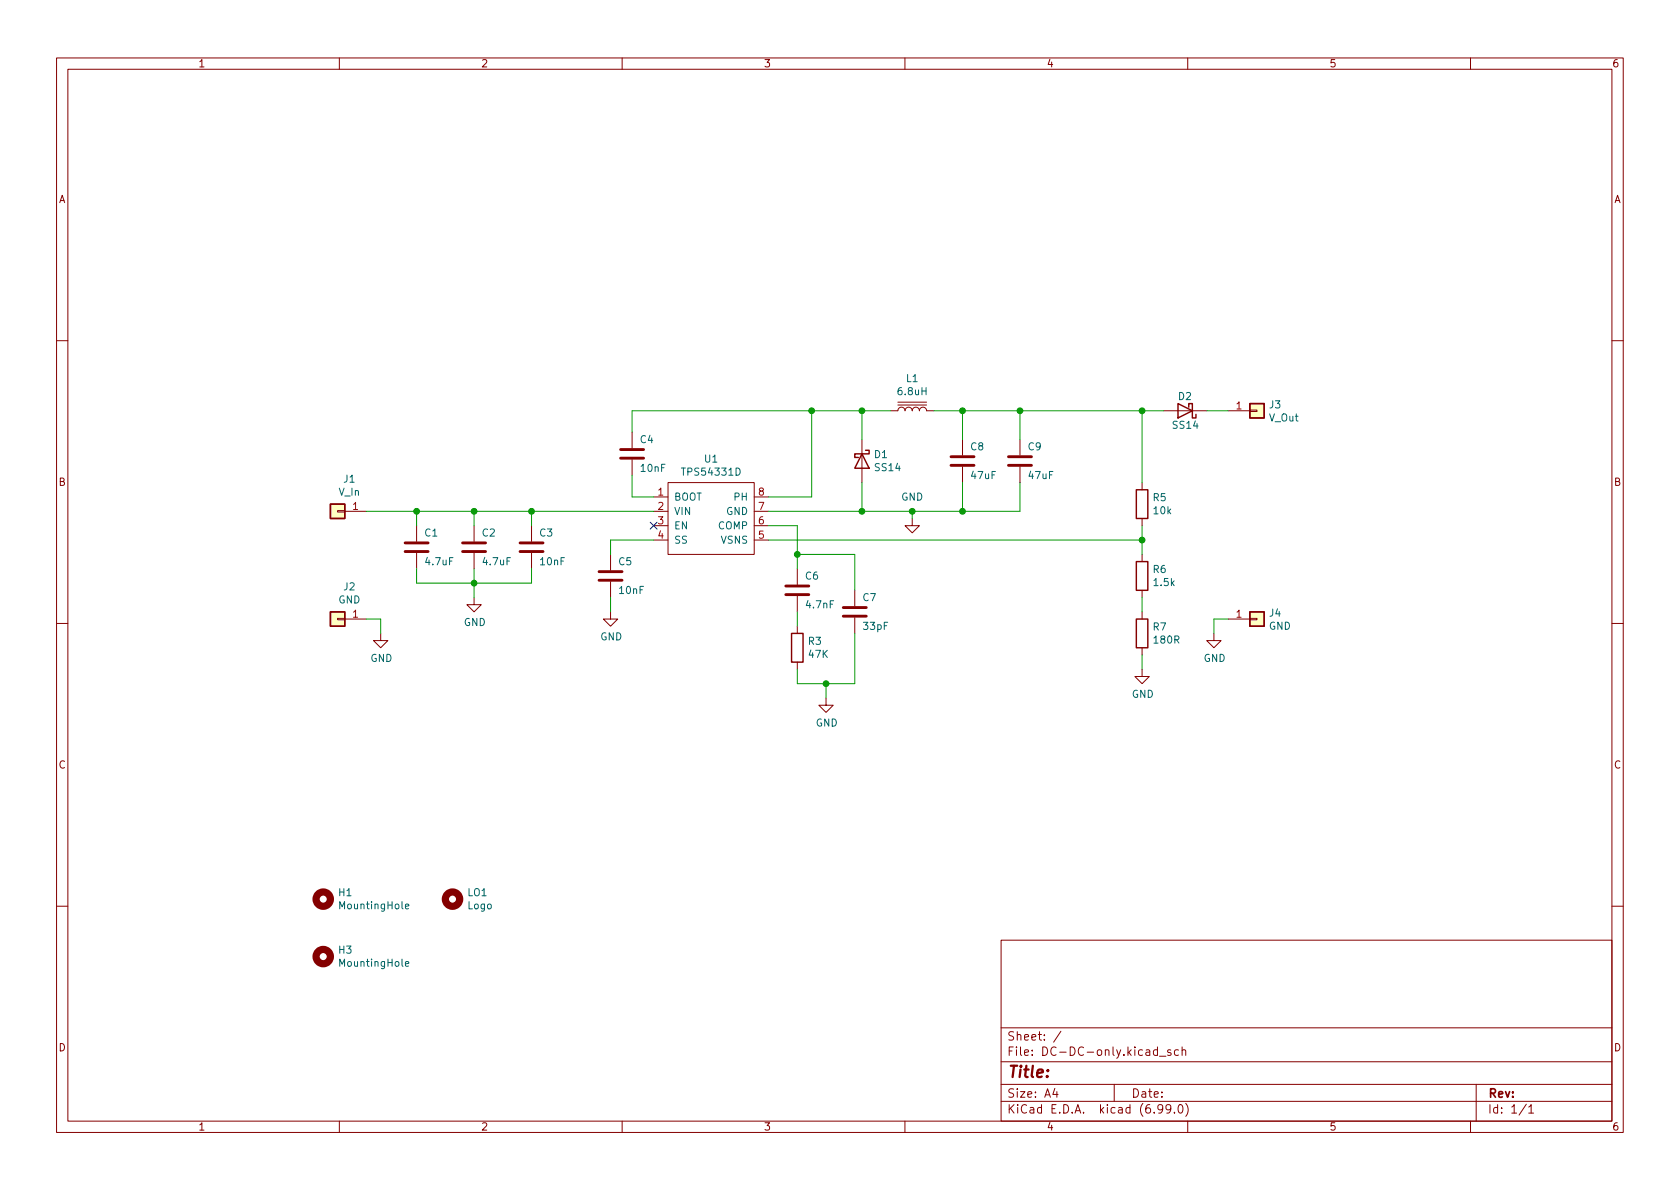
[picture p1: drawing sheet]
<svg xmlns="http://www.w3.org/2000/svg" width="297mm" height="210mm" viewBox="0 0 297 210" stroke-linecap="round" stroke-linejoin="round" font-family="sans-serif">
<g fill="none" stroke="#840000" stroke-width=".18">
<path d="M10 10.2h277v190.1h-277zM12 12.2h273v186.1h-273zM60 10.2v2M110 10.2v2M160 10.2v2M210 10.2v2M260 10.2v2M10 60.2h2M111.8 76.4v2.8M152.4 77.7v7.6M157.5 72.6h1.2a.64 .64 0 0 1 .7-.6 .64 .64 0 0 1 .6 .6 .64 .64 0 0 1 .7-.6 .64 .64 0 0 1 .6 .6 .64 .64 0 0 1 .6-.6 .64 .64 0 0 1 .7 .6 .64 .64 0 0 1 .6-.6 .64 .64 0 0 1 .6 .6h1.3M158.7 71.6h5.1"/>
<path d="M158.7 71.1h5.1M170.2 77.7v2.8M180.3 77.7v2.8M205.7 72.6h7.7M217.2 72.6h3.8M221 72.5h1.2v.3h-1.2zM285 60.2h2M59.7 90.3h1.3v.2h-1.3zM61 90.4h3.8M73.7 93v2.8M73.7 97.8v2.8M83.8 93v2.8"/>
<path d="M83.8 97.8v2.8M94 93v2.8M94 97.8v2.8M107.9 98v2.8M111.8 81.3v2.8M115.6 87.9h2.5M115.6 90.4h2.5M115.6 93h2.5M115.6 95.5h2.5M118.1 85.3h15.2v12.7h-15.2zM133.3 87.9h2.6M133.3 90.4h2.6"/>
<path d="M133.3 93h2.6M133.3 95.5h2.6M161.3 91.7v1.3h1.3l-1.3 1.2-1.3-1.2h1.3M170.2 82.5v2.8M180.3 82.5v2.8M201.9 85.3v1.3M201.9 91.7v1.3M201.9 98v1.3M10 110.2h2M59.7 109.3h1.3v.3h-1.3zM61 109.5h3.8M67.3 112v1.3h1.3l-1.3 1.2-1.3-1.2h1.3"/>
<path d="M83.8 105.7v1.2h1.3l-1.3 1.3-1.3-1.3h1.3M107.9 108.2v1.3h1.3l-1.3 1.2-1.2-1.2h1.2M107.9 102.9v2.8M141 100.6v2.8M141 105.4v2.8M141 110.7v1.3M141 117.1v1.3M151.1 104.4v2.8M151.1 109.2v2.8M201.9 118.4v1.2h1.3l-1.3 1.3-1.2-1.3h1.2M201.9 104.4v1.3M201.9 108.2v1.3"/>
<path d="M201.9 114.5v1.3M214.6 112v1.3h1.3l-1.3 1.2-1.2-1.2h1.2M217.2 109.5h3.8M221 109.3h1.2v.3h-1.2zM285 110.2h2M146 123.4v1.3h1.3l-1.3 1.3-1.2-1.3h1.2M10 160.2h2M177 166.3h108v32h-108zM285 160.2h2M60 198.3v2M110 198.3v2M160 198.3v2"/>
<path d="M177 194.8h108M177 191.8h108M177 187.8h108M177 181.8h108M186.5 192.5l-.4 1h1M186.9 193v1M187.6 182.4l-1.3 1.9M197 191.8v3M204.6 185.7l-.4-.1-.3 .3v.4l.2 .3h.5M204.6 185.1v1.5M205 186.8h1.1M205.6 196l-.3 .3h-.3l-.3-.3 .2-.6 .4-.1 .2 .2a.99 .99 0 0 1-.4 1.3h-.2"/>
<path d="M207 196l-.3 .3h-.3l-.3-.3 .2-.6 .4-.1 .2 .2a.99 .99 0 0 1-.3 1.3h-.3M207 185.7l-.4-.1-.2 .2 .1 .3 .5 .1v.4h-.6M207.6 196.7v.1M208.4 185.7l-.5-.1-.3 .3v.4l.2 .3h.6M208.5 195.4l.1-.1a.81 .81 0 0 1 .6 .7 .81 .81 0 0 1-.3 .8h-.1a.81 .81 0 0 1-.6-.6 .81 .81 0 0 1 .3-.8zM209 185.8l.2-.2 .4 .1v.9M209 185.1v1.5M209.6 195.1a1.72 1.72 0 0 1 0 2.3M210 198.3v2M260 198.3v2M261 191.8v6.5M269.9 195.3l-1.3 1.9"/>
<path d="M270.3 195.8l.4-.5v1.5M270.3 196.8h.9"/>
</g>
<g fill="none" stroke="#840000" stroke-width="1.3">
<circle cx="57.1" cy="159" r="1.27"/>
<circle cx="80" cy="159" r="1.27"/>
<circle cx="57.1" cy="169.2" r="1.27"/>
</g>
<path d="M71.7 170.5l.6-.2-.1-.2-.3-.1-.2 .2v.6h.5M71.7 160.3l.6-.1-.1-.3h-.3l-.2 .2v.6h.5" fill="none" stroke="#006464" stroke-width=".18"/>
<path d="M153 79.6h.7v.7h-2.6v.6h.7M208.3 71.4l2.5 1.2-2.5 1.3zM210.2 72v-.6h.6v2.5h.7v-.6M221 71.4h2.5v2.5h-2.5zM58.4 89.1h2.6v2.6h-2.6zM152.4 80.3l1.3 2.5h-2.6zM200.9 86.6h2v5.1h-2zM200.9 99.3h2v5.1h-2zM58.4 108.2h2.6v2.5h-2.6zM140 112h2v5.1h-2zM200.9 109.5h2v5h-2zM221 108.2h2.5v2.5h-2.5z" fill="none" stroke="#840000" stroke-width=".25"/>
<g fill="none" stroke="#840000" stroke-width=".51">
<path d="M109.7 79.5h4.1M71.6 97.5h4.1M71.6 96h4.1M81.8 97.5h4.1M81.8 96h4.1M91.9 97.5h4.1M91.9 96h4.1M109.7 81h4.1M168.1 82.3h4.1M168.1 80.8h4.1M178.3 82.3h4.1M178.3 80.8h4.1"/>
<path d="M105.9 102.6h4.1M105.9 101.1h4.1M138.9 105.2h4.1M138.9 103.6h4.1M149.1 109h4.1M149.1 107.4h4.1"/>
</g>
<g fill="#ffffc2" stroke="#ffffc2" stroke-width=".18">
<path d="M58.4 108.2h2.6v2.5h-2.6z"/>
<path d="M58.4 89.1h2.6v2.6h-2.6z"/>
<path d="M221 71.4h2.5v2.5h-2.5z"/>
<path d="M221 108.2h2.5v2.5h-2.5z"/>
</g>
<g fill="none" stroke="#009600" stroke-width=".18">
<path d="M143.5 72.6v15.3h-7.6M152.4 72.6v5.1M157.5 72.6h-45.7v3.8M165.1 72.6h40.6M170.2 72.6v5.1M180.3 72.6v5.1M201.9 72.6v12.7M213.4 72.6h3.8M64.8 90.4h50.8M73.7 90.4v2.6M83.8 90.4v2.6M94 90.4v2.6"/>
<path d="M111.8 84.1v3.8h3.8M115.6 95.5h-7.7v2.5M135.9 93h5.1v7.6M135.9 95.5h66M141 98h10.1v6.4M152.4 85.3v5.1M161.3 90.4v1.3M170.2 85.3v5.1M180.3 85.3v5.1h-44.4M201.9 93v5M64.8 109.5h2.5v2.5M73.7 100.6v2.5h20.3v-2.5"/>
<path d="M83.8 100.6v5.1M107.9 105.7v2.5M141 108.2v2.5M151.1 112v8.9h-10.1v-2.5M201.9 105.7v2.5M201.9 115.8v2.6M217.2 109.5h-2.6v2.5M146 120.9v2.5"/>
</g>
<path d="M115 92.3l1.2 1.3M116.2 92.3l-1.2 1.3" fill="none" stroke="#000084" stroke-width=".18"/>
<g fill="#009600" stroke="#009600" stroke-width=".18">
<circle cx="141" cy="98" r=".51"/>
<circle cx="143.5" cy="72.6" r=".51"/>
<circle cx="152.4" cy="72.6" r=".51"/>
<circle cx="146.1" cy="120.9" r=".51"/>
<circle cx="170.2" cy="90.4" r=".51"/>
<circle cx="170.2" cy="72.6" r=".51"/>
<circle cx="161.3" cy="90.4" r=".51"/>
<circle cx="152.4" cy="90.4" r=".51"/>
<circle cx="83.8" cy="90.4" r=".51"/>
<circle cx="83.8" cy="103.1" r=".51"/>
<circle cx="73.7" cy="90.4" r=".51"/>
<circle cx="94" cy="90.4" r=".51"/>
<circle cx="201.9" cy="95.5" r=".51"/>
<circle cx="180.3" cy="72.6" r=".51"/>
<circle cx="201.9" cy="72.6" r=".51"/>
</g>
<text font-size="2.8" fill="#840000" x="178" y="190.6">Title:</text>
<g font-size="2.1" fill="#840000">
<text x="178" y="184">Sheet: /</text>
<text x="178" y="186.7">File: DC-DC-only.kicad_sch</text>
<text x="178" y="196.9">KiCad E.D.A. kicad (6.99.0)</text>
<text x="178" y="194.1">Size: A4</text>
<text x="200" y="194.1">Date:</text>
<text x="263" y="194.1">Rev:</text>
<text x="263" y="196.9">Id: 1/1</text>
</g>
<g font-size="1.8" fill="#840000">
<text x="35" y="11.9">1</text>
<text x="85" y="11.9">2</text>
<text x="135" y="11.9">3</text>
<text x="185" y="11.9">4</text>
<text x="235" y="11.9">5</text>
<text x="285" y="11.9">6</text>
<text x="10.3" y="35.9">A</text>
<text x="285.3" y="35.9">A</text>
<text x="10.3" y="85.9">B</text>
<text x="285.3" y="85.9">B</text>
<text x="10.3" y="135.9">C</text>
<text x="285.3" y="135.9">C</text>
<text x="10.3" y="185.9">D</text>
<text x="285.3" y="185.9">D</text>
<text x="35" y="199.9">1</text>
<text x="85" y="199.9">2</text>
<text x="135" y="199.9">3</text>
<text x="185" y="199.9">4</text>
<text x="235" y="199.9">5</text>
<text x="285" y="199.9">6</text>
</g>
<g font-size="1.8" fill="#006464">
<text x="158.9" y="69.9">6.8uH</text>
<text x="160.3" y="67.6">L1</text>
<text x="208.4" y="70.7">D2</text>
<text x="207.4" y="75.8">SS14</text>
<text x="224.4" y="74.5">V_Out</text>
<text x="224.5" y="72.2">J3</text>
<text x="113.2" y="78.4">C4</text>
<text x="113.4" y="83.4">10nF</text>
<text x="124.6" y="81.8">U1</text>
<text x="154.6" y="81">D1</text>
<text x="154.8" y="83.3">SS14</text>
<text x="171.6" y="79.6">C8</text>
<text x="181.8" y="79.6">C9</text>
<text x="59.9" y="87.6">V_In</text>
<text x="60.8" y="85.3">J1</text>
<text x="119.1" y="88.5">BOOT</text>
<text x="120.9" y="84.1">TPS54331D</text>
<text x="129.9" y="88.5">PH</text>
<text x="159.3" y="88.5">GND</text>
<text x="171.8" y="84.7">47uF</text>
<text x="182" y="84.7">47uF</text>
<text x="203.9" y="88.6">R5</text>
<text x="75.1" y="94.9">C1</text>
<text x="85.3" y="94.9">C2</text>
<text x="95.4" y="94.9">C3</text>
<text x="119.1" y="91.1">VIN</text>
<text x="119.1" y="93.6">EN</text>
<text x="127" y="93.6">COMP</text>
<text x="128.4" y="91.1">GND</text>
<text x="204" y="90.9">10k</text>
<text x="75.3" y="99.9">4.7uF</text>
<text x="85.5" y="99.9">4.7uF</text>
<text x="95.6" y="99.9">10nF</text>
<text x="109.4" y="99.9">C5</text>
<text x="119.1" y="96.1">SS</text>
<text x="127.5" y="96.1">VSNS</text>
<text x="203.9" y="101.3">R6</text>
<text x="59.8" y="106.7">GND</text>
<text x="60.8" y="104.4">J2</text>
<text x="109.6" y="105">10nF</text>
<text x="142.4" y="102.5">C6</text>
<text x="142.6" y="107.6">4.7nF</text>
<text x="152.6" y="106.3">C7</text>
<text x="204.1" y="103.6">1.5k</text>
<text x="82" y="110.7">GND</text>
<text x="106.1" y="113.2">GND</text>
<text x="152.7" y="111.4">33pF</text>
<text x="203.9" y="111.5">R7</text>
<text x="204.1" y="113.8">180R</text>
<text x="224.3" y="111.3">GND</text>
<text x="224.5" y="109">J4</text>
<text x="65.5" y="117">GND</text>
<text x="142.9" y="114">R3</text>
<text x="143.1" y="116.3">47K</text>
<text x="212.8" y="117">GND</text>
<text x="200.1" y="123.4">GND</text>
<text x="144.2" y="128.5">GND</text>
<text x="59.9" y="158.5">H1</text>
<text x="60.3" y="160.8">MountingHole</text>
<text x="82.7" y="158.5">LO1</text>
<text x="82.7" y="160.8">Logo</text>
<text x="59.9" y="168.6">H3</text>
<text x="60.3" y="170.9">MountingHole</text>
</g>
<g font-size="1.8" fill="#a90000">
<text x="218.6" y="72.4">1</text>
<text x="116.3" y="87.6">1</text>
<text x="134.1" y="87.6">8</text>
<text x="62.4" y="90.2">1</text>
<text x="116.3" y="90.2">2</text>
<text x="116.3" y="92.7">3</text>
<text x="116.3" y="95.2">4</text>
<text x="134.1" y="95.2">5</text>
<text x="134.1" y="92.7">6</text>
<text x="134.1" y="90.2">7</text>
<text x="62.4" y="109.2">1</text>
<text x="218.6" y="109.2">1</text>
</g>
</svg>
